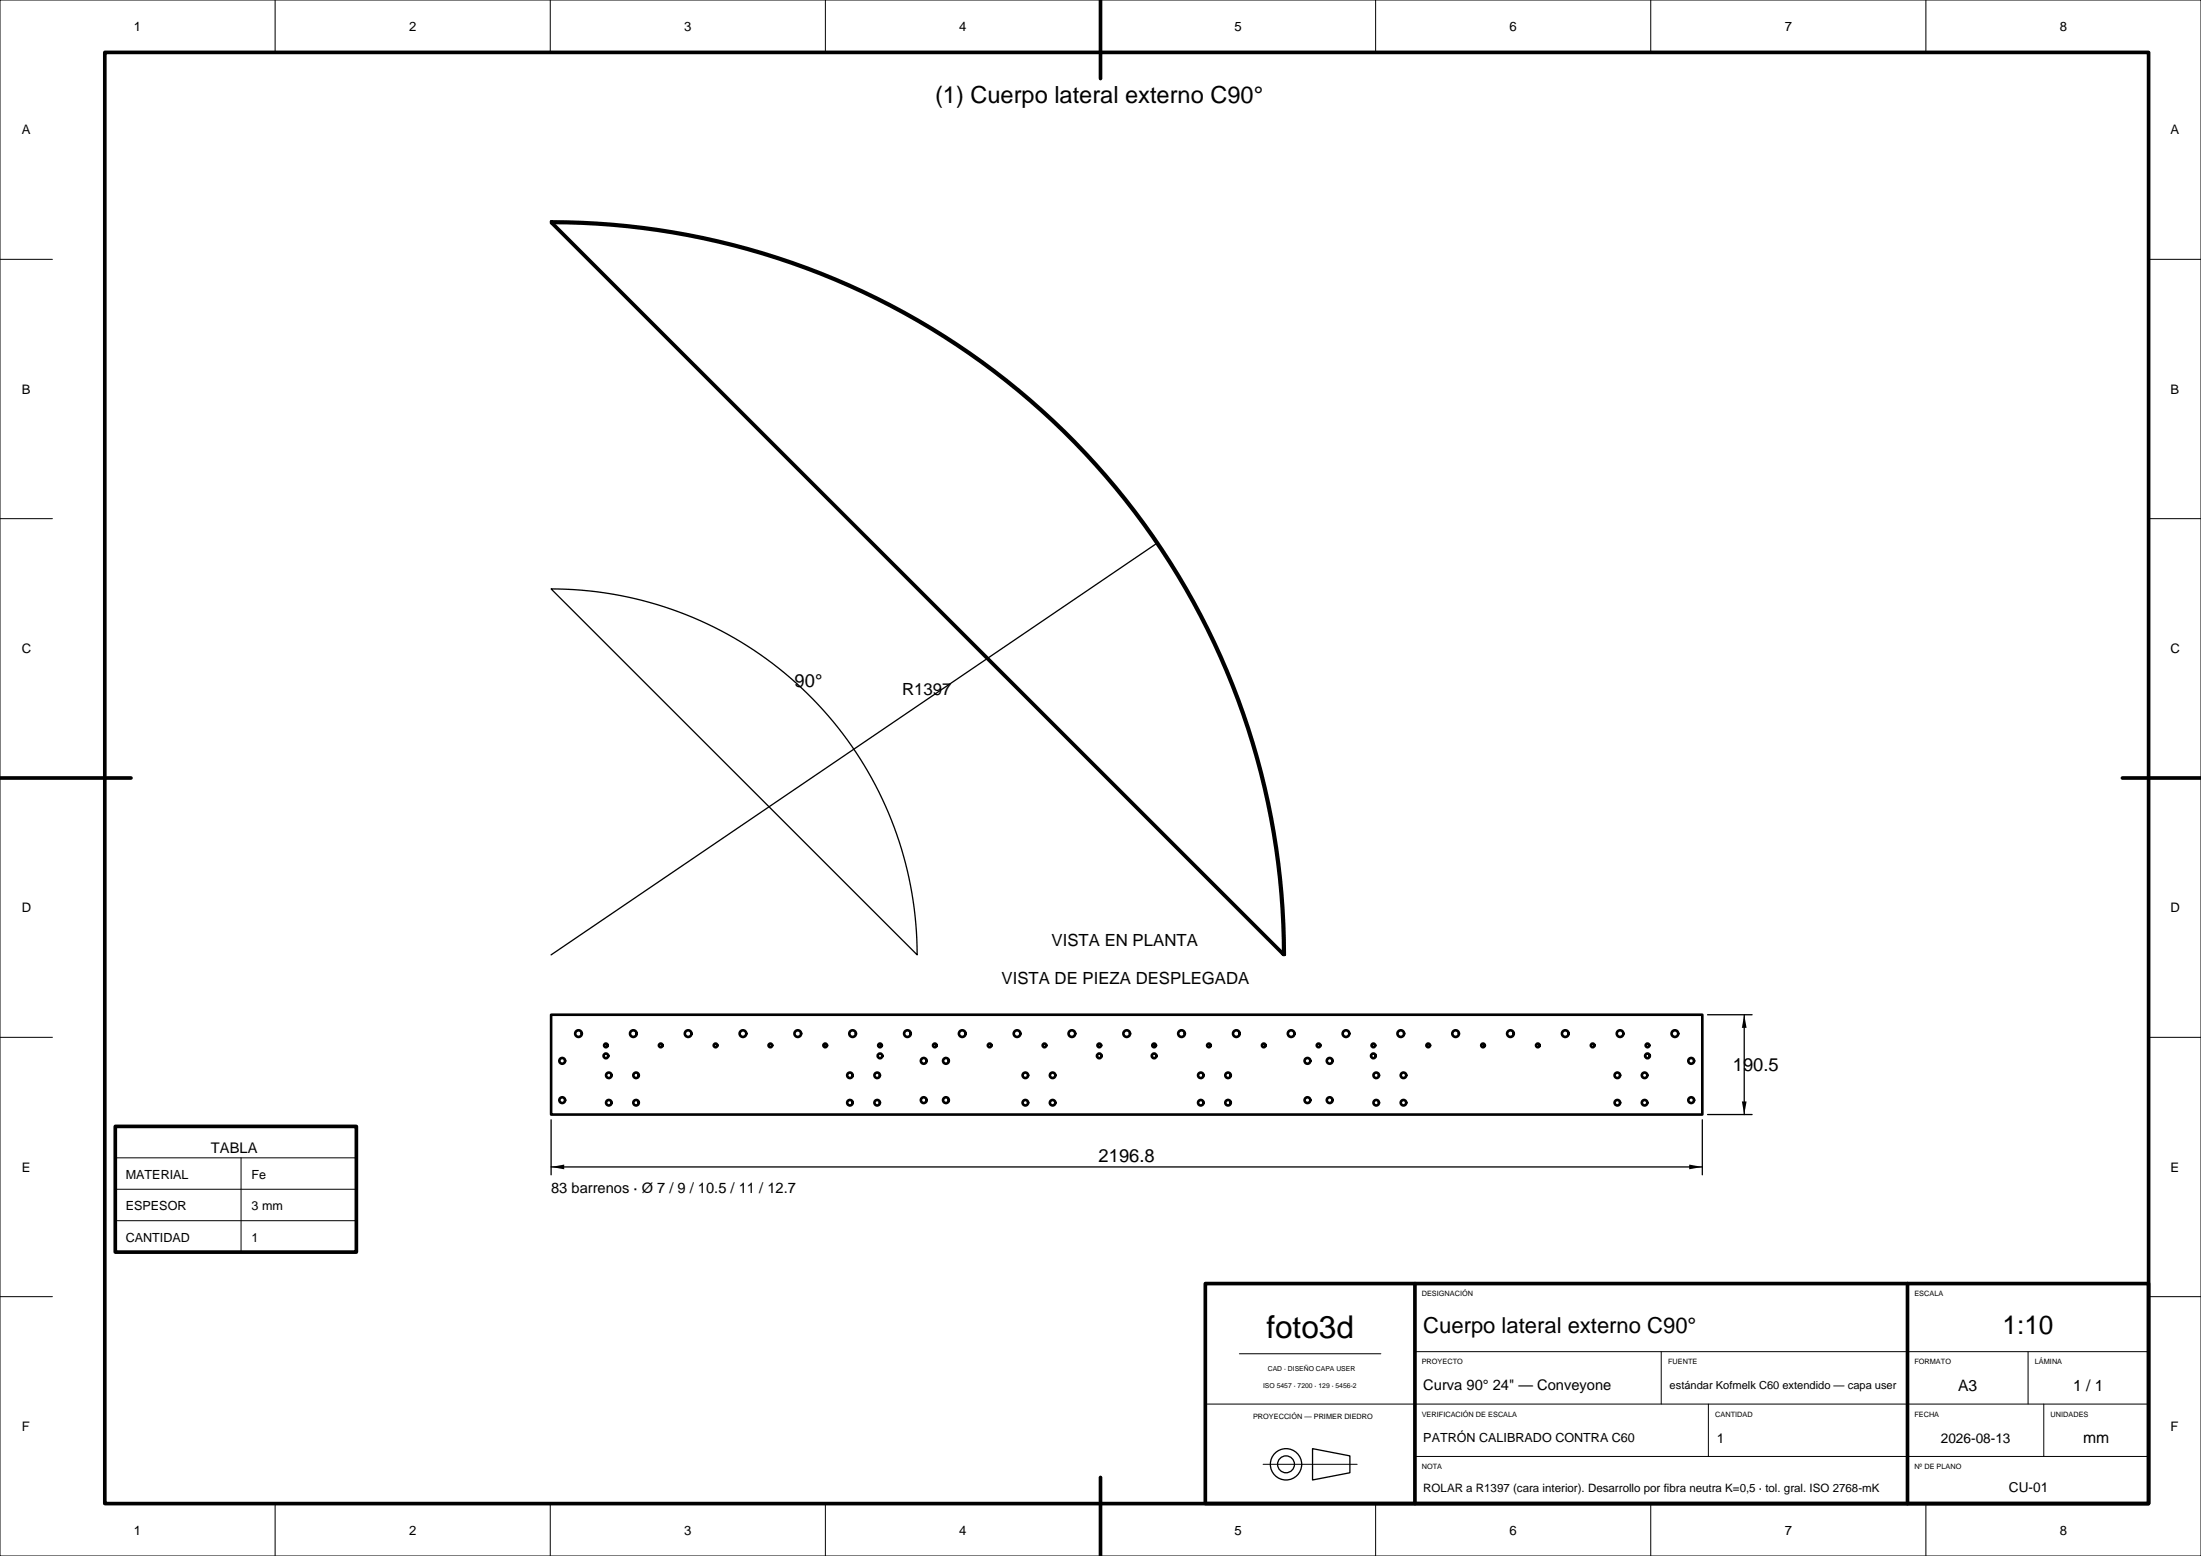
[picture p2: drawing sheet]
<svg xmlns="http://www.w3.org/2000/svg" width="420mm" height="297mm" viewBox="0 0 420 297" stroke-linecap="round" stroke-linejoin="round" font-family="sans-serif">
<g fill="none" stroke="#000" stroke-width=".25">
<path d="M105.2 112.4a69.9 69.9 0 0 1 69.8 69.9zM220.7 103.7l-115.5 78.6M325.8 193.7h8.5M332.8 193.7v19M105.2 213.7v10.5M324.8 213.7v10.5M325.8 212.7h8.5M105.2 222.7h219.6M250.5 276.5l7.1 1.4v3.2l-7.1 1.4z"/>
<circle cx="245.4" cy="279.5" r="2.99"/>
<circle cx="245.4" cy="279.5" r="1.61"/>
</g>
<g fill="none" stroke="#000" stroke-width=".5">
<path d="M105.2 42.6a139.7 139.7 0 0 1 139.7 139.7zM105.2 42.3a140 140 0 0 1 140 140zM105.2 42.3v.3M105.2 193.7h219.6v19h-219.6zM244.9 182.3h.3"/>
<circle cx="110.4" cy="197.3" r=".63"/>
<circle cx="115.6" cy="199.5" r=".35"/>
<circle cx="120.9" cy="197.3" r=".64"/>
<circle cx="126.1" cy="199.5" r=".35"/>
<circle cx="131.3" cy="197.3" r=".64"/>
<circle cx="136.5" cy="199.5" r=".35"/>
<circle cx="141.8" cy="197.3" r=".63"/>
<circle cx="147" cy="199.5" r=".35"/>
<circle cx="152.2" cy="197.3" r=".63"/>
<circle cx="157.5" cy="199.5" r=".35"/>
<circle cx="162.7" cy="197.3" r=".64"/>
<circle cx="167.9" cy="199.5" r=".35"/>
<circle cx="173.2" cy="197.3" r=".64"/>
<circle cx="178.4" cy="199.5" r=".35"/>
<circle cx="183.6" cy="197.3" r=".63"/>
<circle cx="188.8" cy="199.5" r=".35"/>
<circle cx="194.1" cy="197.3" r=".63"/>
<circle cx="199.3" cy="199.5" r=".35"/>
<circle cx="204.5" cy="197.3" r=".64"/>
<circle cx="209.8" cy="199.5" r=".35"/>
<circle cx="215" cy="197.3" r=".64"/>
<circle cx="220.2" cy="199.5" r=".35"/>
<circle cx="225.5" cy="197.3" r=".63"/>
<circle cx="230.7" cy="199.5" r=".35"/>
<circle cx="235.9" cy="197.3" r=".63"/>
<circle cx="241.2" cy="199.5" r=".35"/>
<circle cx="246.4" cy="197.3" r=".64"/>
<circle cx="251.6" cy="199.5" r=".35"/>
<circle cx="256.8" cy="197.3" r=".64"/>
<circle cx="262.1" cy="199.5" r=".35"/>
<circle cx="267.3" cy="197.3" r=".63"/>
<circle cx="272.5" cy="199.5" r=".35"/>
<circle cx="277.8" cy="197.3" r=".63"/>
<circle cx="283" cy="199.5" r=".35"/>
<circle cx="288.2" cy="197.3" r=".64"/>
<circle cx="293.5" cy="199.5" r=".35"/>
<circle cx="298.7" cy="197.3" r=".64"/>
<circle cx="303.9" cy="199.5" r=".35"/>
<circle cx="309.1" cy="197.3" r=".63"/>
<circle cx="314.4" cy="199.5" r=".35"/>
<circle cx="319.6" cy="197.3" r=".63"/>
<circle cx="107.3" cy="210" r=".55"/>
<circle cx="107.3" cy="202.5" r=".55"/>
<circle cx="115.6" cy="201.5" r=".45"/>
<circle cx="116.2" cy="205.2" r=".53"/>
<circle cx="116.2" cy="210.5" r=".52"/>
<circle cx="121.4" cy="205.2" r=".52"/>
<circle cx="121.4" cy="210.5" r=".52"/>
<circle cx="162.2" cy="205.2" r=".53"/>
<circle cx="162.2" cy="210.5" r=".52"/>
<circle cx="167.4" cy="205.2" r=".53"/>
<circle cx="167.4" cy="210.5" r=".52"/>
<circle cx="167.9" cy="201.5" r=".45"/>
<circle cx="176.3" cy="202.5" r=".55"/>
<circle cx="176.3" cy="210" r=".55"/>
<circle cx="180.5" cy="210" r=".55"/>
<circle cx="180.5" cy="202.5" r=".55"/>
<circle cx="195.7" cy="205.2" r=".53"/>
<circle cx="195.7" cy="210.5" r=".52"/>
<circle cx="200.9" cy="205.2" r=".53"/>
<circle cx="200.9" cy="210.5" r=".52"/>
<circle cx="209.8" cy="201.5" r=".45"/>
<circle cx="220.2" cy="201.5" r=".45"/>
<circle cx="229.1" cy="205.2" r=".52"/>
<circle cx="229.1" cy="210.5" r=".52"/>
<circle cx="234.3" cy="205.2" r=".52"/>
<circle cx="234.3" cy="210.5" r=".52"/>
<circle cx="249.5" cy="202.5" r=".55"/>
<circle cx="249.5" cy="210" r=".55"/>
<circle cx="253.7" cy="202.5" r=".55"/>
<circle cx="253.7" cy="210" r=".55"/>
<circle cx="262.1" cy="201.5" r=".45"/>
<circle cx="262.6" cy="205.2" r=".53"/>
<circle cx="262.6" cy="210.5" r=".52"/>
<circle cx="267.8" cy="205.2" r=".53"/>
<circle cx="267.8" cy="210.5" r=".52"/>
<circle cx="308.6" cy="205.2" r=".53"/>
<circle cx="308.6" cy="210.5" r=".52"/>
<circle cx="313.8" cy="205.2" r=".53"/>
<circle cx="313.8" cy="210.5" r=".52"/>
<circle cx="314.4" cy="201.5" r=".45"/>
<circle cx="322.7" cy="210" r=".55"/>
<circle cx="322.7" cy="202.5" r=".55"/>
</g>
<path d="M332.8 193.7l.5 2.5h-.9zM332.4 210.2h.9l-.5 2.5zM105.2 222.7l2.5-.4v.9zM322.3 222.3l2.5 .4-2.5 .5z" fill="#000"/>
<path d="M20 10h390v277h-390zM210 0v15M0 148.5h25M405 148.5h15M22 215h46v24h-46zM230 245h180v42h-180zM270 245v42M364 245v42M210 282v15" fill="none" stroke="#000" stroke-width=".7"/>
<g fill="none" stroke="#000" stroke-width=".19">
<path d="M0 0h420v297h-420zM52.5 0v10M105 0v10M157.5 0v10M210 0v10M262.5 0v10M315 0v10M367.5 0v10M0 49.5h10M410 49.5h10M0 99h10M410 99h10"/>
<path d="M0 148.5h10M410 148.5h10M0 198h10M410 198h10M22 221h46M22 227h46M22 233h46M46 221v18M0 247.5h10M236.5 258.4h27M270 258h140M317 258v10"/>
<path d="M387 258v10M410 247.5h10M230 268h180M241 279.5h18M270 278h140M326 268v10M390 268v10M52.5 287v10M105 287v10M157.5 287v10M210 287v10M262.5 287v10"/>
<path d="M315 287v10M367.5 287v10"/>
</g>
<text font-size="6" x="241.7" y="255.4">foto3d</text>
<text font-size="5" x="382.1" y="254.7">1:10</text>
<text font-size="4.5" x="178.4" y="19.6">(1) Cuerpo lateral externo C90°</text>
<text font-size="4.2" x="271.6" y="254.4">Cuerpo lateral externo C90°</text>
<g font-size="3.5">
<text x="151.6" y="131.1">90°</text>
<text x="330.7" y="204.5">190.5</text>
<text x="209.6" y="221.8">2196.8</text>
</g>
<g font-size="3.2">
<text x="172.2" y="132.7">R1397</text>
<text x="200.7" y="180.6">VISTA EN PLANTA</text>
<text x="191.1" y="187.8">VISTA DE PIEZA DESPLEGADA</text>
</g>
<g font-size="3">
<text x="373.7" y="265.5">A3</text>
<text x="395.6" y="265.5">1 / 1</text>
<text x="397.5" y="275.5">mm</text>
</g>
<g font-size="2.8">
<text x="40.3" y="220">TABLA</text>
<text x="105.2" y="227.7">83 barrenos · Ø 7 / 9 / 10.5 / 11 / 12.7</text>
<text x="271.6" y="265.4">Curva 90° 24&quot; — Conveyone</text>
</g>
<g font-size="2.6">
<text x="327.6" y="275.3">1</text>
<text x="370.4" y="275.3">2026-08-13</text>
<text x="383.4" y="284.8">CU-01</text>
</g>
<g font-size="2.5">
<text x="25.6" y="5.9">1</text>
<text x="78.1" y="5.9">2</text>
<text x="130.6" y="5.9">3</text>
<text x="183.1" y="5.9">4</text>
<text x="235.6" y="5.9">5</text>
<text x="288.1" y="5.9">6</text>
<text x="340.6" y="5.9">7</text>
<text x="393.1" y="5.9">8</text>
<text x="4.2" y="25.7">A</text>
<text x="414.2" y="25.7">A</text>
<text x="4.2" y="75.1">B</text>
<text x="414.2" y="75.1">B</text>
<text x="4.2" y="124.7">C</text>
<text x="414.2" y="124.7">C</text>
<text x="4.2" y="174.1">D</text>
<text x="414.2" y="174.1">D</text>
<text x="4.2" y="223.7">E</text>
<text x="414.2" y="223.7">E</text>
<text x="4.2" y="273.1">F</text>
<text x="414.2" y="273.1">F</text>
<text x="25.6" y="292.9">1</text>
<text x="78.1" y="292.9">2</text>
<text x="130.6" y="292.9">3</text>
<text x="183.1" y="292.9">4</text>
<text x="235.6" y="292.9">5</text>
<text x="288.1" y="292.9">6</text>
<text x="340.6" y="292.9">7</text>
<text x="393.1" y="292.9">8</text>
</g>
<g font-size="2.4">
<text x="24" y="225">MATERIAL</text>
<text x="48" y="225">Fe</text>
<text x="24" y="231">ESPESOR</text>
<text x="48" y="231">3 mm</text>
<text x="24" y="237">CANTIDAD</text>
<text x="48" y="237">1</text>
<text x="271.6" y="275.3">PATRÓN CALIBRADO CONTRA C60</text>
</g>
<text font-size="2.2" x="271.6" y="284.7">ROLAR a R1397 (cara interior). Desarrollo por fibra neutra K=0,5 · tol. gral. ISO 2768-mK</text>
<text font-size="2.1" x="318.6" y="265.2">estándar Kofmelk C60 extendido — capa user</text>
<g font-size="1.4">
<text x="271.3" y="247.4">DESIGNACIÓN</text>
<text x="365.3" y="247.4">ESCALA</text>
<text x="271.3" y="260.4">PROYECTO</text>
<text x="318.3" y="260.4">FUENTE</text>
<text x="365.3" y="260.4">FORMATO</text>
<text x="388.3" y="260.4">LÁMINA</text>
<text x="239.1" y="270.9">PROYECCIÓN — PRIMER DIEDRO</text>
<text x="271.3" y="270.4">VERIFICACIÓN DE ESCALA</text>
<text x="327.3" y="270.4">CANTIDAD</text>
<text x="365.3" y="270.4">FECHA</text>
<text x="391.3" y="270.4">UNIDADES</text>
<text x="271.3" y="280.4">NOTA</text>
<text x="365.3" y="280.4">Nº DE PLANO</text>
</g>
<g font-size="1.3">
<text x="241.9" y="261.7">CAD · DISEÑO CAPA USER</text>
<text x="241" y="264.9">ISO 5457 · 7200 · 129 · 5456-2</text>
</g>
</svg>
